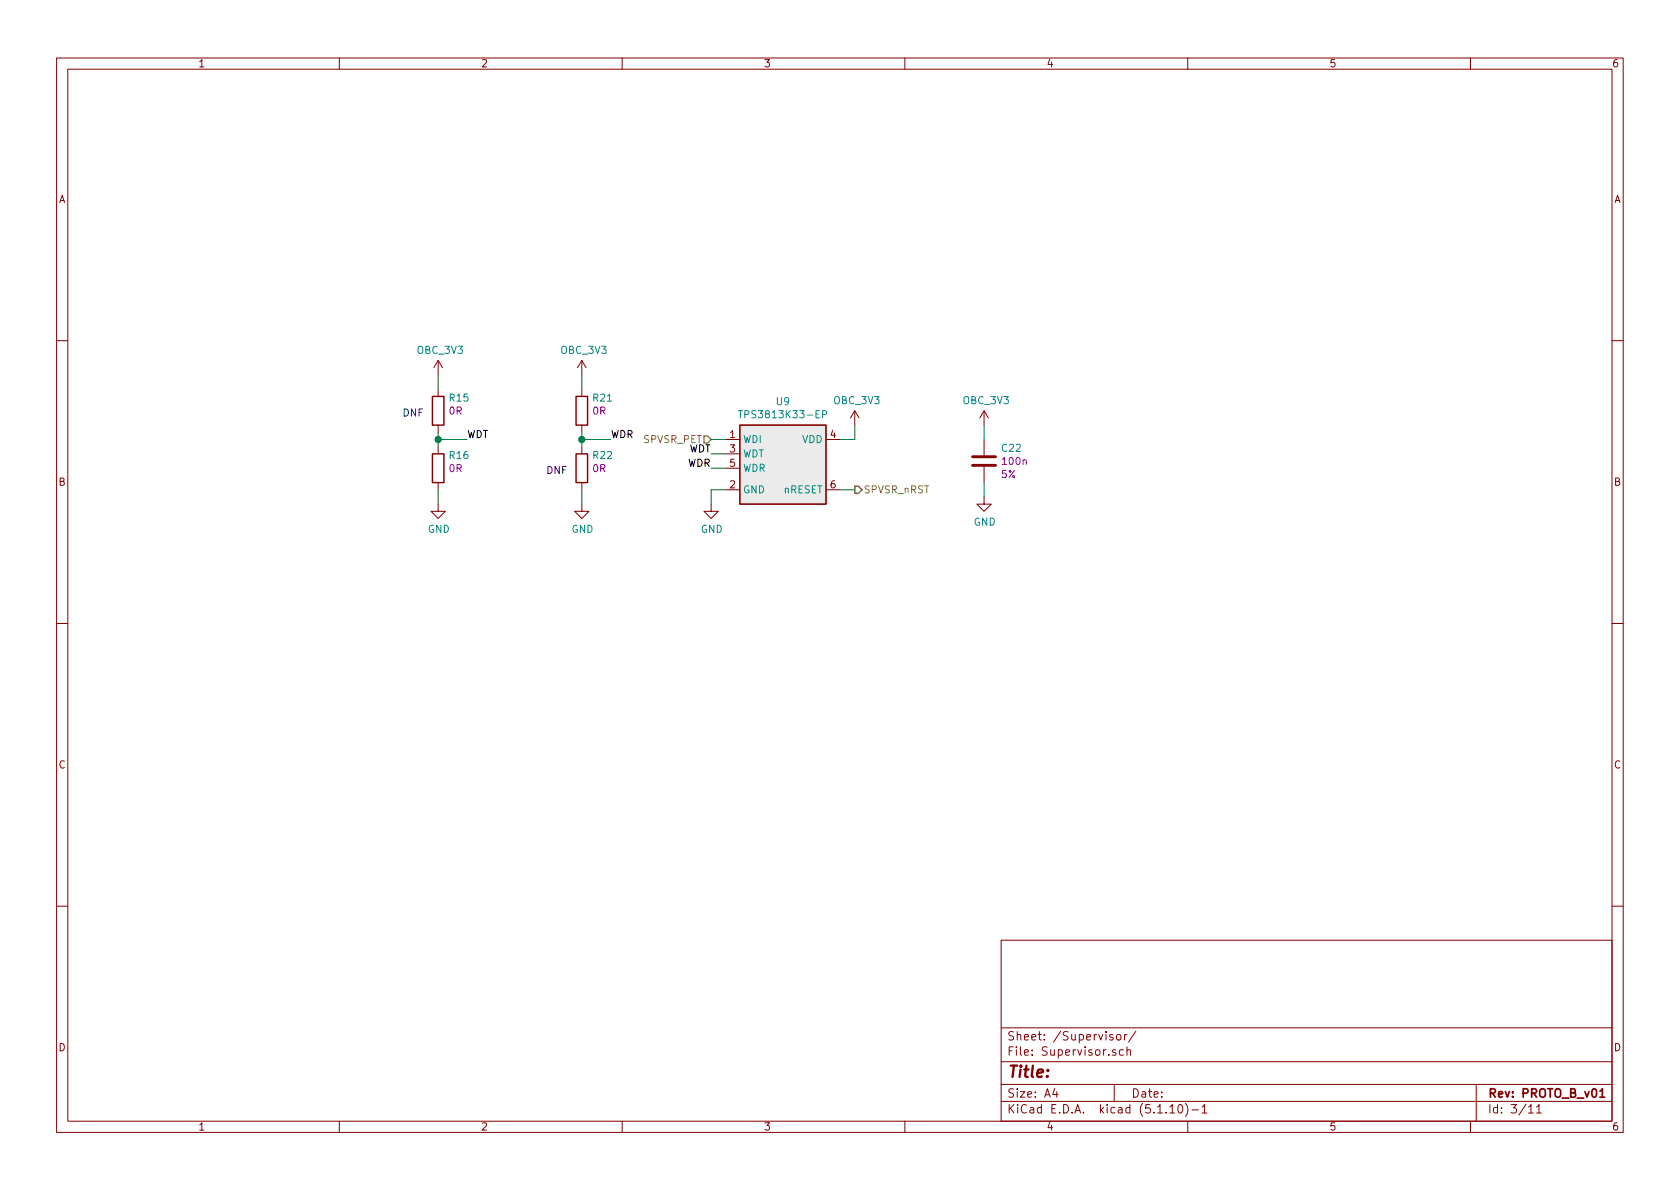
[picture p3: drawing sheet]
<svg xmlns="http://www.w3.org/2000/svg" width="297mm" height="210mm" viewBox="0 0 297 210" stroke-linecap="round" stroke-linejoin="round" font-family="sans-serif">
<g fill="none" stroke="#840000" stroke-width=".18">
<path d="M10 10.3h277v189.9h-277zM12 12.2h273v186.1h-273zM60 10.3v1.9M110 10.3v1.9M160 10.3v1.9M210 10.3v1.9M260 10.3v1.9M10 60.2h2M77.5 63.7l-.8 1.3M77.5 63.7v2.6M77.5 68.8v1.3M77.5 75.2v1.2"/>
<path d="M77.5 79v1.3M77.5 63.7l.7 1.3M102.9 63.7l-.8 1.3M102.9 63.7v2.6M102.9 68.8v1.3M102.9 75.2v1.2M102.9 79v1.3M102.9 63.7l.7 1.3M128.3 77.7h2.5M146 77.7h2.6M151.1 72.6l-.7 1.3M151.1 72.6v2.6"/>
<path d="M151.1 72.6l.8 1.3M174 72.6v2.6M174 77.7v2.8M174 72.6l-.8 1.3M174 72.6l.8 1.3M285 60.2h2M77.5 89.1v1.3h1.2l-1.2 1.3-1.3-1.3h1.3M77.5 85.3v1.3M102.9 89.1v1.3h1.2l-1.2 1.3-1.3-1.3h1.3M102.9 85.3v1.3M125.7 89.1v1.3h1.3l-1.3 1.3-1.2-1.3h1.2M128.3 86.6h2.5"/>
<path d="M128.3 80.3h2.5M128.3 82.8h2.5M146 86.6h2.6M174 87.9v1.2h1.3l-1.3 1.3-1.3-1.3h1.3M174 82.5v2.8M10 110.3h2M285 110.3h2M10 160.2h2M177 166.3h108v32h-108zM285 160.2h2M60 198.3v1.9M110 198.3v1.9"/>
<path d="M160 198.3v1.9M177 194.8h108M177 191.8h108M177 187.8h108M177 181.8h108M186.5 192.5l-.4 1h1M186.8 193v1M196.8 183a.37 .37 0 0 0-.6 .1l.1 .3 .5 .1v.1l-.2 .3-.4-.1M197 191.8v3M197.3 185.7l-.4-.1-.2 .2 .1 .2 .5 .2v.3h-.6M197.5 183.1l.2-.2 .4 .2v.7l-.2 .1-.4-.1zM198.6 185.7l-.4-.1-.3 .3 .1 .6 .2 .1 .4-.1"/>
<path d="M198.8 182.9v1M199.3 185.7l.2-.1 .3 .1 .1 .9M199.3 182.9l-.5 .3M199.3 185.1v1.5M200.8 182.3l-1.3 2M206.8 195.8l.5-.5v1.5M206.8 196.8h.9M208.5 195.4l.1-.1a.8 .8 0 0 1 .5 .8 .8 .8 0 0 1-.5 .7 1 1 0 0 1-.1-1.4zM209.6 195.1a1.71 1.71 0 0 1 0 2.3M210 198.3v1.9M210.7 196.3h1.2M212.5 195.8l.5-.5v1.5"/>
<path d="M212.5 196.8h.9M260 198.3v1.9M261 191.8v6.5M270.3 195.8l.4-.5v1.5M270.3 196.8h.8M271.7 195.8l.4-.5v1.5M271.7 196.8h.8"/>
</g>
<path d="M282.9 193l.4-.5v1.5M282.9 194h.8" fill="none" stroke="#840000" stroke-width=".3"/>
<path d="M172 82.3h4M172 80.8h4" fill="none" stroke="#840000" stroke-width=".51"/>
<path d="M130.8 75.2h15.2v13.9h-15.2z" fill="#ebebeb" stroke="#ebebeb" stroke-width=".18"/>
<path d="M130.8 75.2h15.2v13.9h-15.2z" fill="none" stroke="#840000" stroke-width=".2"/>
<path d="M130.6 72.6h.7M130.9 72.6v1.3M145.4 73.3l.7-.1v-.5l-.2-.1h-.5v1.3" fill="none" stroke="#008484" stroke-width=".18"/>
<path d="M76.5 70.1h2v5.1h-2zM101.9 70.1h2v5.1h-2zM76.5 80.3h2v5h-2zM101.9 80.3h2v5h-2z" fill="none" stroke="#840000" stroke-width=".25"/>
<g fill="none" stroke="#008400" stroke-width=".18">
<path d="M77.5 77.7h5M77.5 66.3v2.5M77.5 76.4v2.6M102.9 66.3v2.5M102.9 76.4v2.6M102.9 77.7h5M125.7 77.7h2.6M151.1 75.2v2.5h-2.5M174 75.2v2.5M77.5 86.6v2.5M102.9 86.6v2.5M125.7 80.3h2.6"/>
<path d="M125.7 82.8h2.6M128.3 86.6h-2.6v2.5M148.6 86.6h2.5M174 85.3v2.6"/>
</g>
<path d="M124.5 77.1h.6l.6 .6-.6 .7h-.6zM151.1 86h.7l.6 .6-.6 .6h-.7z" fill="none" stroke="#848400" stroke-width=".25"/>
<g fill="#008400" stroke="#008400" stroke-width=".25">
<circle cx="102.9" cy="77.7" r=".51"/>
<circle cx="77.5" cy="77.7" r=".51"/>
</g>
<text font-size="2.8" fill="#840000" x="178" y="190.5">Title:</text>
<g font-size="2.1" fill="#840000">
<text x="178" y="184">Sheet: /Supervisor/</text>
<text x="178" y="186.7">File: Supervisor.sch</text>
<text x="178" y="196.9">KiCad E.D.A. kicad (5.1.10)-1</text>
<text x="178" y="194.1">Size: A4</text>
<text x="200" y="194.1">Date:</text>
<text x="263" y="194.1">Rev: PROTO_B_v01</text>
<text x="263" y="196.9">Id: 3/11</text>
</g>
<g font-size="1.8" fill="#840000">
<text x="35" y="11.9">1</text>
<text x="85" y="11.9">2</text>
<text x="135" y="11.9">3</text>
<text x="185" y="11.9">4</text>
<text x="235" y="11.9">5</text>
<text x="285" y="11.9">6</text>
<text x="10.4" y="35.9">A</text>
<text x="285.4" y="35.9">A</text>
<text x="129.1" y="77.5">1</text>
<text x="146.8" y="77.5">4</text>
<text x="129.1" y="80">3</text>
<text x="129.1" y="82.5">5</text>
<text x="10.4" y="85.9">B</text>
<text x="129.1" y="86.4">2</text>
<text x="146.8" y="86.4">6</text>
<text x="285.4" y="85.9">B</text>
<text x="10.4" y="135.9">C</text>
<text x="285.4" y="135.9">C</text>
<text x="10.4" y="185.9">D</text>
<text x="285.4" y="185.9">D</text>
<text x="35" y="199.9">1</text>
<text x="85" y="199.9">2</text>
<text x="135" y="199.9">3</text>
<text x="185" y="199.9">4</text>
<text x="235" y="199.9">5</text>
<text x="285" y="199.9">6</text>
</g>
<g font-size="1.8" fill="#008484">
<text x="73.8" y="62.6">OBC_3V3</text>
<text x="99.2" y="62.6">OBC_3V3</text>
<text x="79.5" y="71">R15</text>
<text x="104.9" y="71">R21</text>
<text x="137.3" y="71.6">U9</text>
<text x="147.5" y="71.5">OBC_3V3</text>
<text x="170.4" y="71.5">OBC_3V3</text>
<text x="131.6" y="74">TPS3813K33-EP</text>
<text x="79.5" y="81.2">R16</text>
<text x="104.9" y="81.2">R22</text>
<text x="131.3" y="78.4">WDI</text>
<text x="131.3" y="80.9">WDT</text>
<text x="131.3" y="83.4">WDR</text>
<text x="141.8" y="78.4">VDD</text>
<text x="177.2" y="79.9">C22</text>
<text x="131.3" y="87.2">GND</text>
<text x="138.6" y="87.2">nRESET</text>
<text x="75.6" y="94.2">GND</text>
<text x="101" y="94.2">GND</text>
<text x="123.9" y="94.2">GND</text>
<text x="172.2" y="93">GND</text>
</g>
<g font-size="1.8" fill="#0000c2">
<text x="71.1" y="73.7">DNF</text>
<text x="96.5" y="83.8">DNF</text>
</g>
<g font-size="1.8" fill="#840084">
<text x="79.5" y="73.3">0R</text>
<text x="104.9" y="73.3">0R</text>
<text x="79.5" y="83.5">0R</text>
<text x="104.9" y="83.5">0R</text>
<text x="177.4" y="82.2">100n</text>
<text x="177" y="84.5">5%</text>
</g>
<g font-size="1.8">
<text x="82.5" y="77.5">WDT</text>
<text x="107.9" y="77.5">WDR</text>
<text x="121.5" y="82.5">WDR</text>
<text x="121.7" y="80">WDT</text>
</g>
<g font-size="1.8" fill="#848400">
<text x="113.8" y="78.4">SPVSR_PET</text>
<text x="152.7" y="87.2">SPVSR_nRST</text>
</g>
</svg>
